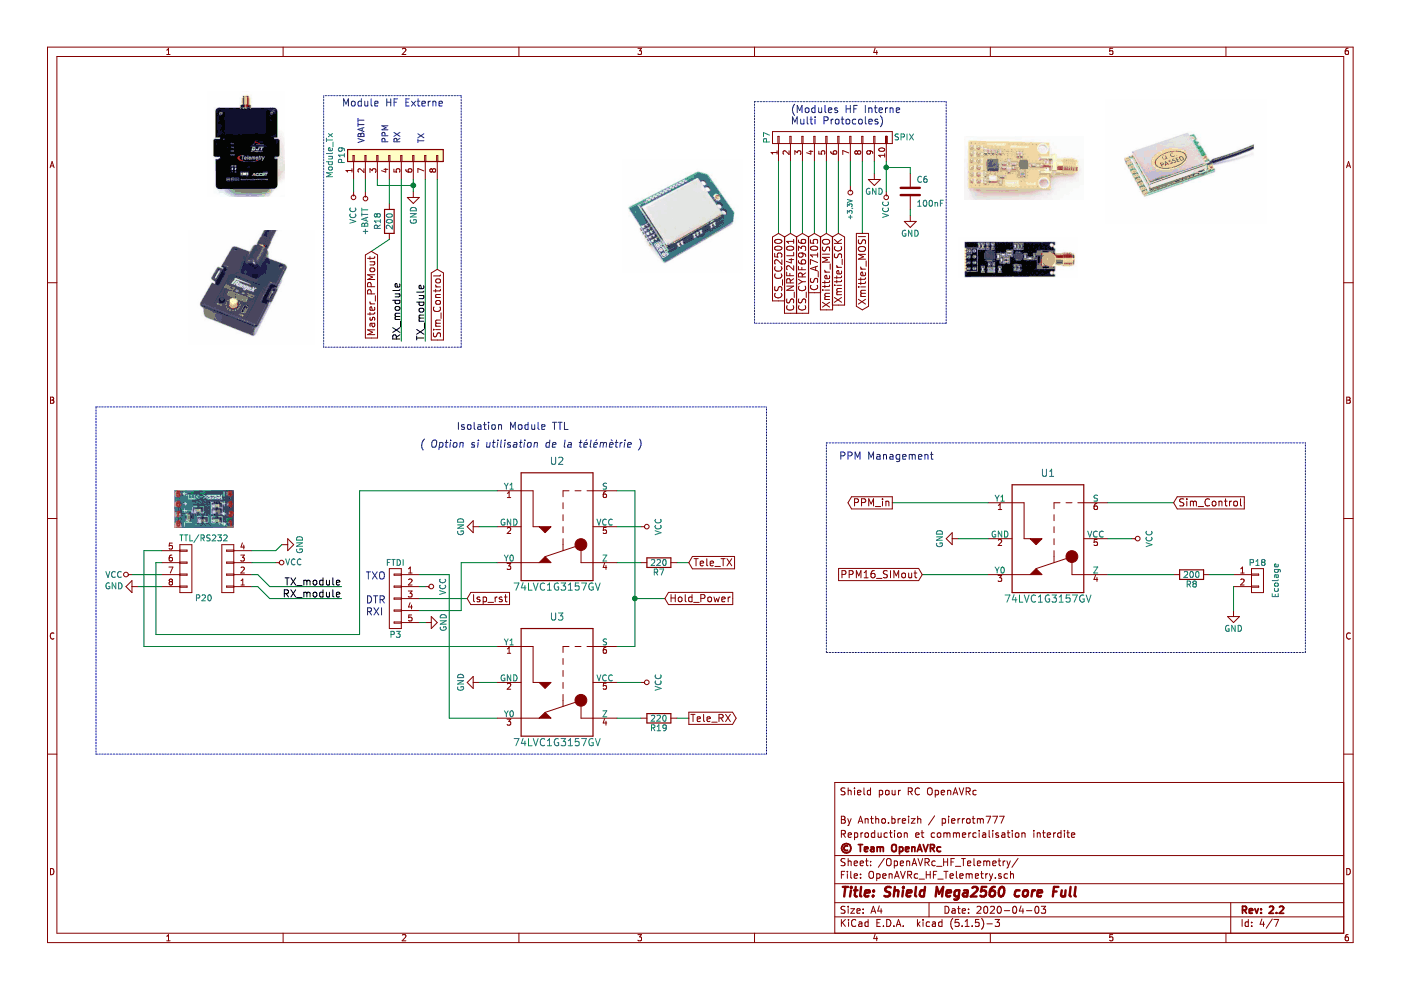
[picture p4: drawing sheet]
EESchema Schematic File Version 4
EELAYER 30 0
EELAYER END
$Descr A4 11693 8268
encoding utf-8
Sheet 4 7
Title "Shield Mega2560 core Full"
Date "2020-04-03"
Rev "2.2"
Comp "© Team OpenAVRc"
Comment1 "Reproduction et commercialisation interdite"
Comment2 "By Antho.breizh / pierrotm777"
Comment3 ""
Comment4 "Shield pour RC OpenAVRc"
$EndDescr
$Comp
L Mega_2560-core-mini_full_2.2-rescue:GND-RESCUE-Mega_2560_core_mini_full_2.0-Mega_2560-core-mini_full_2.1-rescue-Mega_2560-core-mini_full_2.1-rescue-Mega_2560-core-mini_full_2.2-rescue #PWR066
U 1 1
P 3450 1600
F 0 "#PWR066" H 3450 1350 50  0001 C CNN
F 1 "GND" V 3450 1400 50  0000 C CNN
F 2 "" H 3450 1600 50  0000 C CNN
F 3 "" H 3450 1600 50  0000 C CNN
	1    3450 1600
	1    0    0    -1  
$EndComp
$Comp
L Mega_2560-core-mini_full_2.2-rescue:VCC-power1 #PWR067
U 1 1
P 2950 1600
F 0 "#PWR067" H 2950 1450 50  0001 C CNN
F 1 "VCC" V 2950 1800 50  0000 C CNN
F 2 "" H 2950 1600 50  0000 C CNN
F 3 "" H 2950 1600 50  0000 C CNN
	1    2950 1600
	-1   0    0    1   
$EndComp
Text Notes 4750 3600 2    60   ~ 0
Isolation Module TTL
$Comp
L Mega_2560-core-mini_full_2.2-rescue:+BATT-power1 #PWR068
U 1 1
P 3050 1600
F 0 "#PWR068" H 3050 1450 50  0001 C CNN
F 1 "+BATT" V 3050 1850 50  0000 C CNN
F 2 "" H 3050 1600 50  0000 C CNN
F 3 "" H 3050 1600 50  0000 C CNN
	1    3050 1600
	-1   0    0    1   
$EndComp
$Comp
L Mega_2560-core-mini_full_2.2-rescue:R-RESCUE-Mega_2560_core_mini_full_2.0-Mega_2560-core-mini_full_2.1-rescue-Mega_2560-core-mini_full_2.1-rescue-Mega_2560-core-mini_full_2.2-rescue R8
U 1 1
P 9950 4800
F 0 "R8" V 10030 4800 50  0000 C CNN
F 1 "200" V 9950 4800 50  0000 C CNN
F 2 "Mylib_v2.2:R_1206" V 9880 4800 50  0001 C CNN
F 3 "" H 9950 4800 50  0000 C CNN
	1    9950 4800
	0    1    1    0   
$EndComp
Text Notes 7800 3850 2    60   ~ 0
PPM Management
Text Notes 3500 3750 0    60   Italic 0
( Option si utilisation de la télémètrie )
$Comp
L Mega_2560-core-mini_full_2.2-rescue:CONN_01X02-Mega_2560-core-mini_full_2.1-Mega_2560-core-mini_full_2.1-rescue-Mega_2560-core-mini_full_2.2-rescue P18
U 1 1
P 10500 4850
AR Path="/59C6B45D" Ref="P18"  Part="1" 
AR Path="/59C6AC14/59C6B45D" Ref="P18"  Part="1" 
F 0 "P18" H 10500 5000 50  0000 C CNN
F 1 "Ecolage" V 10650 4850 50  0000 C CNN
F 2 "Pin_Headers:Pin_Header_Straight_1x02_Pitch2.54mm" H 10500 4850 50  0001 C CNN
F 3 "" H 10500 4850 50  0000 C CNN
	1    10500 4850
	1    0    0    -1  
$EndComp
$Comp
L Mega_2560-core-mini_full_2.2-rescue:GND-RESCUE-Mega_2560_core_mini_full_2.0-Mega_2560-core-mini_full_2.1-rescue-Mega_2560-core-mini_full_2.1-rescue-Mega_2560-core-mini_full_2.2-rescue #PWR069
U 1 1
P 10300 5100
F 0 "#PWR069" H 10300 4850 50  0001 C CNN
F 1 "GND" H 10300 4950 50  0000 C CNN
F 2 "" H 10300 5100 50  0000 C CNN
F 3 "" H 10300 5100 50  0000 C CNN
	1    10300 5100
	1    0    0    -1  
$EndComp
$Comp
L Mega_2560-core-mini_full_2.2-rescue:CONN_01X08-Mega_2560-core-mini_full_2.1-Mega_2560-core-mini_full_2.1-rescue-Mega_2560-core-mini_full_2.2-rescue P20
U 1 1
P 1900 4550
F 0 "P20" H 2100 5000 50  0000 C CNN
F 1 "TTL/RS232" H 2100 4500 50  0000 C CNN
F 2 "Mylib_v2.2:Con_RS232_TTL" H 1900 4550 50  0001 C CNN
F 3 "" H 1900 4550 50  0000 C CNN
	1    1900 4550
	-1   0    0    1   
$EndComp
$Comp
L Mega_2560-core-mini_full_2.2-rescue:GND-RESCUE-Mega_2560_core_mini_full_2.0-Mega_2560-core-mini_full_2.1-rescue-Mega_2560-core-mini_full_2.1-rescue-Mega_2560-core-mini_full_2.2-rescue #PWR070
U 1 1
P 2350 4550
F 0 "#PWR070" H 2350 4300 50  0001 C CNN
F 1 "GND" H 2350 4400 50  0000 C CNN
F 2 "" H 2350 4550 50  0000 C CNN
F 3 "" H 2350 4550 50  0000 C CNN
	1    2350 4550
	0    -1   1    0   
$EndComp
$Comp
L Mega_2560-core-mini_full_2.2-rescue:VCC-power1 #PWR071
U 1 1
P 2300 4700
F 0 "#PWR071" H 2300 4550 50  0001 C CNN
F 1 "VCC" V 2300 4850 50  0000 C CNN
F 2 "" H 2300 4700 50  0000 C CNN
F 3 "" H 2300 4700 50  0000 C CNN
	1    2300 4700
	0    1    -1   0   
$EndComp
Text Label 2850 4900 2    60   ~ 0
TX_module
Text Label 2850 5000 2    60   ~ 0
RX_module
Text Label 3550 2850 1    60   ~ 0
TX_module
Text Label 3350 2850 1    60   ~ 0
RX_module
$Comp
L OPEN_EVO:74LVC1G3157 U1
U 1 1
P 8750 4500
F 0 "U1" H 8750 5050 60  0000 C CNN
F 1 "74LVC1G3157GV" H 8750 4000 60  0000 C CNN
F 2 "Mylib_v2.2:SOT-457" H 8750 4500 60  0001 C CNN
F 3 "" H 8750 4500 60  0000 C CNN
	1    8750 4500
	1    0    0    -1  
$EndComp
$Comp
L Mega_2560-core-mini_full_2.2-rescue:VCC-power1 #PWR072
U 1 1
P 9450 4500
F 0 "#PWR072" H 9450 4350 50  0001 C CNN
F 1 "VCC" H 9450 4650 50  0000 C CNN
F 2 "" H 9450 4500 50  0000 C CNN
F 3 "" H 9450 4500 50  0000 C CNN
	1    9450 4500
	0    1    1    0   
$EndComp
$Comp
L Mega_2560-core-mini_full_2.2-rescue:GND-RESCUE-Mega_2560_core_mini_full_2.0-Mega_2560-core-mini_full_2.1-rescue-Mega_2560-core-mini_full_2.1-rescue-Mega_2560-core-mini_full_2.2-rescue #PWR073
U 1 1
P 8000 4500
F 0 "#PWR073" H 8000 4250 50  0001 C CNN
F 1 "GND" H 8000 4350 50  0000 C CNN
F 2 "" H 8000 4500 50  0000 C CNN
F 3 "" H 8000 4500 50  0000 C CNN
	1    8000 4500
	0    1    1    0   
$EndComp
Text Notes 2850 900  0    60   ~ 0
Module HF Externe
Wire Wire Line
	10300 4800 10100 4800
Wire Wire Line
	10300 4900 10300 5100
Wire Wire Line
	3550 1500 3550 2850
Wire Wire Line
	3350 1500 3350 2850
Wire Wire Line
	2250 5000 2850 5000
Wire Wire Line
	2250 4900 2850 4900
Wire Wire Line
	9250 4500 9450 4500
Wire Wire Line
	9800 4800 9250 4800
Wire Wire Line
	8250 4500 8000 4500
Wire Wire Line
	9250 4200 9800 4200
Wire Wire Line
	7450 4200 8250 4200
Wire Notes Line
	6900 3700 10900 3700
Wire Notes Line
	3850 800  2700 800 
Wire Wire Line
	3050 1600 3050 1500
$Comp
L Mega_2560-core-mini_full_2.2-rescue:C-RESCUE-Mega_2560_core_mini_full_2.0-Mega_2560-core-mini_full_2.1-rescue-Mega_2560-core-mini_full_2.1-rescue-Mega_2560-core-mini_full_2.2-rescue C6
U 1 1
P 7600 1600
F 0 "C6" H 7650 1700 50  0000 L CNN
F 1 "100nF" H 7650 1500 50  0000 L CNN
F 2 "Capacitors_SMD:C_1206" H 7638 1450 50  0001 C CNN
F 3 "" H 7600 1600 50  0000 C CNN
	1    7600 1600
	1    0    0    -1  
$EndComp
$Comp
L Mega_2560-core-mini_full_2.2-rescue:GND-RESCUE-Mega_2560_core_mini_full_2.0-Mega_2560-core-mini_full_2.1-rescue-Mega_2560-core-mini_full_2.1-rescue-Mega_2560-core-mini_full_2.2-rescue #PWR074
U 1 1
P 7600 1800
F 0 "#PWR074" H 7600 1550 50  0001 C CNN
F 1 "GND" H 7600 1650 50  0000 C CNN
F 2 "" H 7600 1800 50  0000 C CNN
F 3 "" H 7600 1800 50  0000 C CNN
	1    7600 1800
	1    0    0    -1  
$EndComp
$Comp
L Mega_2560-core-mini_full_2.2-rescue:GND-RESCUE-Mega_2560_core_mini_full_2.0-Mega_2560-core-mini_full_2.1-rescue-Mega_2560-core-mini_full_2.1-rescue-Mega_2560-core-mini_full_2.2-rescue #PWR075
U 1 1
P 7300 1450
F 0 "#PWR075" H 7300 1200 50  0001 C CNN
F 1 "GND" H 7300 1300 50  0000 C CNN
F 2 "" H 7300 1450 50  0000 C CNN
F 3 "" H 7300 1450 50  0000 C CNN
	1    7300 1450
	1    0    0    -1  
$EndComp
$Comp
L Mega_2560-core-mini_full_2.2-rescue:VCC-power1 #PWR076
U 1 1
P 7400 1600
F 0 "#PWR076" H 7400 1450 50  0001 C CNN
F 1 "VCC" V 7400 1750 50  0000 C CNN
F 2 "" H 7400 1600 50  0000 C CNN
F 3 "" H 7400 1600 50  0000 C CNN
	1    7400 1600
	-1   0    0    1   
$EndComp
Text Notes 6600 1050 0    60   ~ 0
(Modules HF Interne\nMulti Protocoles)
$Comp
L Mega_2560-core-mini_full_2.2-rescue:CONN_01X10-Mega_2560-core-mini_full_2.1-rescue-Mega_2560-core-mini_full_2.1-rescue-Mega_2560-core-mini_full_2.2-rescue P7
U 1 1
P 6950 1150
F 0 "P7" H 6950 1700 50  0000 C CNN
F 1 "SPIX" V 6950 550 50  0000 C CNN
F 2 "Mylib_v2.2:Pin_Header_Straight_2x05_Pitch2.54mm" H 6950 1150 50  0001 C CNN
F 3 "" H 6950 1150 50  0000 C CNN
	1    6950 1150
	0    -1   -1   0   
$EndComp
Wire Wire Line
	7000 1350 7000 1950
Wire Wire Line
	7200 1350 7200 1950
Wire Wire Line
	6900 1350 6900 1950
Wire Wire Line
	7600 1800 7600 1750
Wire Wire Line
	6700 1350 6700 1950
Wire Wire Line
	7300 1450 7300 1350
Wire Wire Line
	6500 1350 6500 1950
Wire Wire Line
	7400 1350 7400 1400
Wire Wire Line
	6800 1350 6800 1950
Wire Wire Line
	6600 1350 6600 1950
Wire Wire Line
	7100 1350 7100 1550
Wire Wire Line
	7600 1450 7600 1400
Wire Wire Line
	7600 1400 7400 1400
Connection ~ 7400 1400
Wire Notes Line
	6900 5450 10900 5450
Wire Notes Line
	10900 5450 10900 3700
Wire Notes Line
	6900 5450 6900 3700
Text GLabel 5750 6000 2    60   Output ~ 0
Tele_RX
Text GLabel 5750 4700 2    60   Input ~ 0
Tele_TX
Text GLabel 6500 1950 3    60   Input ~ 0
CS_CC2500
Text GLabel 6600 1950 3    60   Input ~ 0
CS_NRF24L01
Text GLabel 6700 1950 3    60   Input ~ 0
CS_CYRF6936
Text GLabel 6800 1950 3    60   Input ~ 0
CS_A7105
Text GLabel 6900 1950 3    60   Input ~ 0
Xmitter_MISO
Text GLabel 7000 1950 3    60   Input ~ 0
Xmitter_SCK
Text GLabel 7200 1950 3    60   Output ~ 0
Xmitter_MOSI
Text GLabel 7450 4200 0    60   Output ~ 0
PPM_in
Text GLabel 7700 4800 0    60   Input ~ 0
PPM16_SIMout
Text GLabel 9800 4200 2    60   Input ~ 0
Sim_Control
$Comp
L Mega_2560-core-mini_full_2.2-rescue:+3,3V-power1 #PWR077
U 1 1
P 7100 1550
F 0 "#PWR077" H 7100 1510 30  0001 C CNN
F 1 "+3,3V" V 7100 1750 39  0000 C CNN
F 2 "" H 7100 1550 60  0001 C CNN
F 3 "" H 7100 1550 60  0001 C CNN
	1    7100 1550
	-1   0    0    1   
$EndComp
Wire Notes Line
	6300 850  7900 850 
Wire Notes Line
	7900 850  7900 2700
Wire Notes Line
	7900 2700 6300 2700
Wire Notes Line
	6300 2700 6300 850 
Wire Wire Line
	7700 4800 8250 4800
$Comp
L Mega_2560-core-mini_full_2.2-rescue:R-RESCUE-Mega_2560_core_mini_full_2.0-Mega_2560-core-mini_full_2.1-rescue-Mega_2560-core-mini_full_2.1-rescue-Mega_2560-core-mini_full_2.2-rescue R18
U 1 1
P 3250 1850
F 0 "R18" V 3150 1850 50  0000 C CNN
F 1 "200" V 3250 1850 50  0000 C CNN
F 2 "Mylib_v2.2:R_1206" V 3180 1850 50  0001 C CNN
F 3 "" H 3250 1850 50  0000 C CNN
	1    3250 1850
	1    0    0    -1  
$EndComp
$Comp
L Mega_2560-core-mini_full_2.2-rescue:R-RESCUE-Mega_2560_core_mini_full_2.0-Mega_2560-core-mini_full_2.1-rescue-Mega_2560-core-mini_full_2.1-rescue-Mega_2560-core-mini_full_2.2-rescue R19
U 1 1
P 5500 6000
F 0 "R19" V 5580 6000 50  0000 C CNN
F 1 "220" V 5500 6000 50  0000 C CNN
F 2 "Mylib_v2.2:R_1206" V 5430 6000 50  0001 C CNN
F 3 "" H 5500 6000 50  0000 C CNN
	1    5500 6000
	0    1    1    0   
$EndComp
Wire Wire Line
	5750 6000 5650 6000
Wire Wire Line
	5150 6000 5350 6000
Text GLabel 3100 2100 3    60   Input ~ 0
Master_PPMout
Wire Wire Line
	3100 2100 3250 2000
Wire Notes Line
	3850 2900 2700 2900
Wire Notes Line
	3850 2900 3850 800 
Wire Notes Line
	2700 2900 2700 800 
Wire Wire Line
	3250 1700 3250 1500
Wire Wire Line
	2950 1600 2950 1500
Wire Wire Line
	3150 1550 3450 1550
Wire Wire Line
	3450 1500 3450 1550
Connection ~ 3450 1550
Wire Wire Line
	3150 1550 3150 1500
$Comp
L OPEN_EVO:74LVC1G3157 U2
U 1 1
P 4650 4400
F 0 "U2" H 4650 4950 60  0000 C CNN
F 1 "74LVC1G3157GV" H 4650 3900 60  0000 C CNN
F 2 "Mylib_v2.2:SOT-457" H 4650 4400 60  0001 C CNN
F 3 "" H 4650 4400 60  0000 C CNN
	1    4650 4400
	1    0    0    -1  
$EndComp
$Comp
L OPEN_EVO:74LVC1G3157 U3
U 1 1
P 4650 5700
F 0 "U3" H 4650 6250 60  0000 C CNN
F 1 "74LVC1G3157GV" H 4650 5200 60  0000 C CNN
F 2 "Mylib_v2.2:SOT-457" H 4650 5700 60  0001 C CNN
F 3 "" H 4650 5700 60  0000 C CNN
	1    4650 5700
	1    0    0    -1  
$EndComp
$Comp
L Mega_2560-core-mini_full_2.2-rescue:VCC-power1 #PWR078
U 1 1
P 5350 4400
F 0 "#PWR078" H 5350 4250 50  0001 C CNN
F 1 "VCC" H 5350 4550 50  0000 C CNN
F 2 "" H 5350 4400 50  0000 C CNN
F 3 "" H 5350 4400 50  0000 C CNN
	1    5350 4400
	0    1    1    0   
$EndComp
Wire Wire Line
	5150 4400 5350 4400
$Comp
L Mega_2560-core-mini_full_2.2-rescue:VCC-power1 #PWR079
U 1 1
P 5350 5700
F 0 "#PWR079" H 5350 5550 50  0001 C CNN
F 1 "VCC" H 5350 5850 50  0000 C CNN
F 2 "" H 5350 5700 50  0000 C CNN
F 3 "" H 5350 5700 50  0000 C CNN
	1    5350 5700
	0    1    1    0   
$EndComp
Wire Wire Line
	5150 5700 5350 5700
$Comp
L Mega_2560-core-mini_full_2.2-rescue:GND-RESCUE-Mega_2560_core_mini_full_2.0-Mega_2560-core-mini_full_2.1-rescue-Mega_2560-core-mini_full_2.1-rescue-Mega_2560-core-mini_full_2.2-rescue #PWR080
U 1 1
P 4000 4400
F 0 "#PWR080" H 4000 4150 50  0001 C CNN
F 1 "GND" H 4000 4250 50  0000 C CNN
F 2 "" H 4000 4400 50  0000 C CNN
F 3 "" H 4000 4400 50  0000 C CNN
	1    4000 4400
	0    1    1    0   
$EndComp
Wire Wire Line
	4150 4400 4000 4400
$Comp
L Mega_2560-core-mini_full_2.2-rescue:GND-RESCUE-Mega_2560_core_mini_full_2.0-Mega_2560-core-mini_full_2.1-rescue-Mega_2560-core-mini_full_2.1-rescue-Mega_2560-core-mini_full_2.2-rescue #PWR081
U 1 1
P 4000 5700
F 0 "#PWR081" H 4000 5450 50  0001 C CNN
F 1 "GND" H 4000 5550 50  0000 C CNN
F 2 "" H 4000 5700 50  0000 C CNN
F 3 "" H 4000 5700 50  0000 C CNN
	1    4000 5700
	0    1    1    0   
$EndComp
$Comp
L Mega_2560-core-mini_full_2.2-rescue:CONN_01X05-Mega_2560-core-mini_full_2.1-Mega_2560-core-mini_full_2.1-rescue-Mega_2560-core-mini_full_2.2-rescue P3
U 1 1
P 3300 5000
F 0 "P3" H 3300 4700 50  0000 C CNN
F 1 "FTDI" H 3300 5300 50  0000 C CNN
F 2 "v2.1:Pin_Header_Straight_1x05_Pitch2.54mm" H 3300 5000 50  0001 C CNN
F 3 "" H 3300 5000 50  0000 C CNN
	1    3300 5000
	-1   0    0    -1  
$EndComp
$Comp
L Mega_2560-core-mini_full_2.2-rescue:VCC-power1 #PWR082
U 1 1
P 3550 4900
F 0 "#PWR082" H 3550 4750 50  0001 C CNN
F 1 "VCC" H 3550 5050 50  0000 C CNN
F 2 "" H 3550 4900 50  0000 C CNN
F 3 "" H 3550 4900 50  0000 C CNN
	1    3550 4900
	0    1    1    0   
$EndComp
$Comp
L Mega_2560-core-mini_full_2.2-rescue:GND-RESCUE-Mega_2560_core_mini_full_2.0-Mega_2560-core-mini_full_2.1-rescue-Mega_2560-core-mini_full_2.1-rescue-Mega_2560-core-mini_full_2.2-rescue #PWR083
U 1 1
P 3550 5200
F 0 "#PWR083" H 3550 4950 50  0001 C CNN
F 1 "GND" H 3550 5050 50  0000 C CNN
F 2 "" H 3550 5200 50  0000 C CNN
F 3 "" H 3550 5200 50  0000 C CNN
	1    3550 5200
	0    -1   -1   0   
$EndComp
Wire Wire Line
	3550 5200 3500 5200
Wire Wire Line
	4150 4700 3850 4700
Wire Wire Line
	3500 5000 3900 5000
Text GLabel 3900 5000 2    60   Input ~ 0
lsp_rst
Wire Wire Line
	3750 6000 4150 6000
Wire Wire Line
	5300 5400 5150 5400
Wire Wire Line
	5300 4100 5300 5000
Wire Wire Line
	5300 4100 5150 4100
Wire Wire Line
	5300 5000 5550 5000
Connection ~ 5300 5000
Text GLabel 5550 5000 2    60   Input ~ 0
Hold_Power
Wire Wire Line
	3000 4100 4150 4100
Wire Wire Line
	3550 4900 3500 4900
$Comp
L Mega_2560-core-mini_full_2.2-rescue:R-RESCUE-Mega_2560_core_mini_full_2.0-Mega_2560-core-mini_full_2.1-rescue-Mega_2560-core-mini_full_2.1-rescue-Mega_2560-core-mini_full_2.2-rescue R7
U 1 1
P 5500 4700
F 0 "R7" V 5580 4700 50  0000 C CNN
F 1 "220" V 5500 4700 50  0000 C CNN
F 2 "Mylib_v2.2:R_1206" V 5430 4700 50  0001 C CNN
F 3 "" H 5500 4700 50  0000 C CNN
	1    5500 4700
	0    1    1    0   
$EndComp
Wire Wire Line
	5750 4700 5650 4700
Wire Wire Line
	5350 4700 5150 4700
Wire Notes Line
	6400 6300 6400 3400
Wire Notes Line
	800  3400 800  6300
Wire Wire Line
	4150 5700 4000 5700
Text GLabel 3650 2250 3    60   Input ~ 0
Sim_Control
Wire Wire Line
	3650 2250 3650 1500
Wire Wire Line
	7400 1400 7400 1600
Wire Wire Line
	3450 1550 3450 1600
Wire Wire Line
	5300 5000 5300 5400
Wire Wire Line
	3750 4800 3500 4800
Wire Wire Line
	3750 4800 3750 6000
Wire Wire Line
	3850 5100 3850 4700
Wire Wire Line
	3500 5100 3850 5100
Text Notes 3050 4850 0    60   ~ 0
TXO
Text Notes 3050 5150 0    60   ~ 0
RXI
Text Notes 3050 5050 0    60   ~ 0
DTR
Text Notes 3250 1200 1    50   ~ 0
PPM
Text Notes 3050 1200 1    50   ~ 0
VBATT
Text Notes 3350 1200 1    50   ~ 0
RX
Text Notes 3550 1200 1    50   ~ 0
TX
$Comp
L Mega_2560-core-mini_full_2.2-rescue:GND-RESCUE-Mega_2560_core_mini_full_2.0-Mega_2560-core-mini_full_2.1-rescue-Mega_2560-core-mini_full_2.1-rescue-Mega_2560-core-mini_full_2.2-rescue #PWR0128
U 1 1
P 1150 4900
F 0 "#PWR0128" H 1150 4650 50  0001 C CNN
F 1 "GND" V 1150 4700 50  0000 C CNN
F 2 "" H 1150 4900 50  0000 C CNN
F 3 "" H 1150 4900 50  0000 C CNN
	1    1150 4900
	0    1    -1   0   
$EndComp
$Comp
L Mega_2560-core-mini_full_2.2-rescue:VCC-power1 #PWR0129
U 1 1
P 1100 4800
F 0 "#PWR0129" H 1100 4650 50  0001 C CNN
F 1 "VCC" V 1100 4950 50  0000 C CNN
F 2 "" H 1100 4800 50  0000 C CNN
F 3 "" H 1100 4800 50  0000 C CNN
	1    1100 4800
	0    -1   1    0   
$EndComp
Wire Wire Line
	3000 4100 3000 5300
Wire Wire Line
	1150 4900 1350 4900
Wire Wire Line
	2100 4700 2300 4700
Wire Notes Line
	800  3400 6400 3400
Wire Notes Line
	800  6300 6400 6300
Wire Wire Line
	2100 4600 2300 4600
Wire Wire Line
	2300 4600 2350 4550
Wire Wire Line
	1350 4800 1100 4800
Wire Wire Line
	1300 5300 1300 4700
Wire Wire Line
	1300 4700 1350 4700
Wire Wire Line
	1300 5300 3000 5300
Wire Wire Line
	4150 5400 1200 5400
Wire Wire Line
	1200 5400 1200 4600
Wire Wire Line
	1200 4600 1350 4600
Wire Wire Line
	2250 4900 2150 4800
Wire Wire Line
	2150 4800 2100 4800
Wire Wire Line
	2250 5000 2150 4900
Wire Wire Line
	2150 4900 2100 4900
$Comp
L Mega_2560-core-mini_full_2.2-rescue:Conn_01x08-Connector_Generic P19
U 1 1
P 3250 1300
F 0 "P19" H 3250 1700 50  0000 C CNN
F 1 "Module_Tx" H 3250 1800 50  0000 C CNN
F 2 "Pin_Headers:Pin_Header_Straight_2x04_Pitch2.54mm" H 3250 1300 50  0001 C CNN
F 3 "~" H 3250 1300 50  0001 C CNN
	1    3250 1300
	0    -1   -1   0   
$EndComp
$EndSCHEMATC
